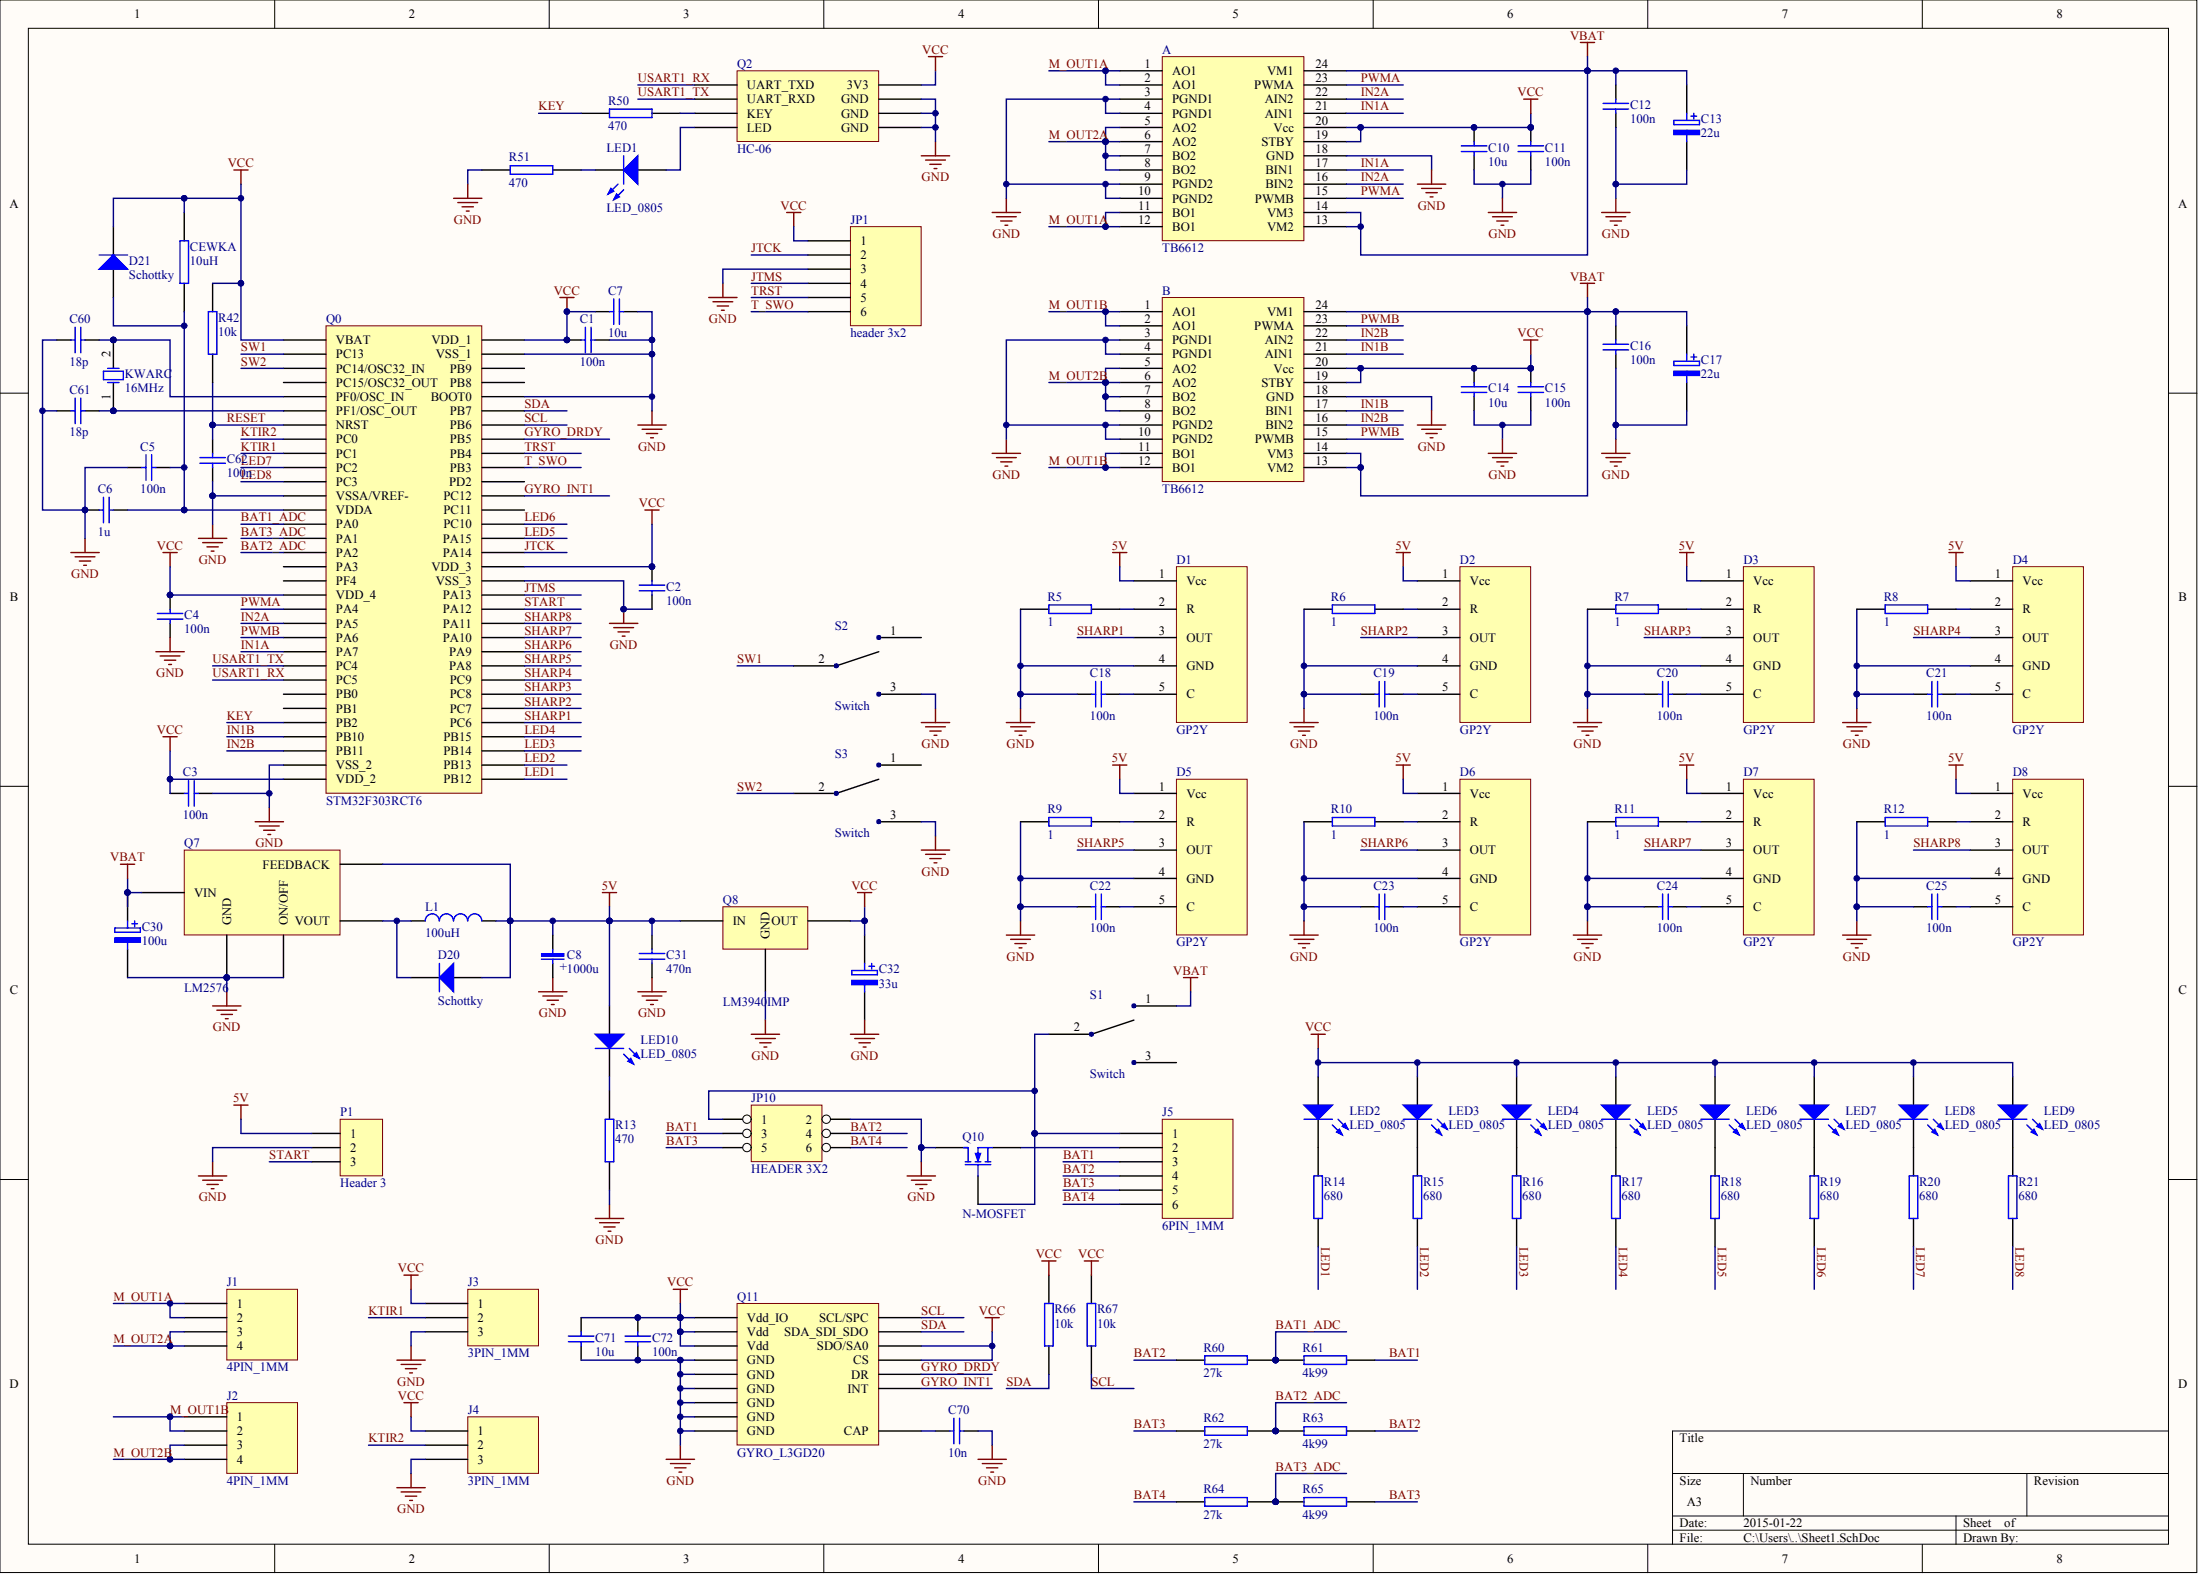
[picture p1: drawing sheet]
# Altium project PCB_Project1.PrjPCB
1 sheet, 103 parts. Net scope: global (net labels, ports and power ports of the same name join across sheets).
Board file: PCB1.PcbDoc

## Sheet Sheet1.SchDoc
size A3

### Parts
A  TB6612  [SSOP24]
B  TB6612  [SSOP24]
C1  100n  [0805 CAP]
C2  100n  [0805 CAP]
C3  100n  [0805 CAP]
C4  100n  [0805 CAP]
C5  100n  [0805 CAP]
C6  1u  [0805 CAP]
C7  10u  [0805 CAP]
C8  1000u  [F720J108MMC]
C10  10u  [0805 CAP]
C11  100n  [0805 CAP]
C12  100n  [0805 CAP]
C13  22u  [TANTAL_A]
C14  10u  [0805 CAP]
C15  100n  [0805 CAP]
C16  100n  [0805 CAP]
C17  22u  [TANTAL_A]
C18  100n  [0805 CAP]
C19  100n  [0805 CAP]
C20  100n  [0805 CAP]
C21  100n  [0805 CAP]
C22  100n  [0805 CAP]
C23  100n  [0805 CAP]
C24  100n  [0805 CAP]
C25  100n  [0805 CAP]
C30  100u  [TANTAL_C]
C31  470n  [0805 CAP]
C32  33u  [TANTAL_C]
C60  18p  [0805 CAP]
C61  18p  [0805 CAP]
C62  100n  [0805 CAP]
C70  10n  [0805]
C71  10u  [0805]
C72  100n  [0805]
CEWKA  10uH  [0805]
D1  GP2Y  [gp2y smd]
D2  GP2Y  [gp2y smd]
D3  GP2Y  [gp2y smd]
D4  GP2Y  [gp2y smd]
D5  GP2Y  [gp2y smd]
D6  GP2Y  [gp2y smd]
D7  GP2Y  [gp2y smd]
D8  GP2Y  [gp2y smd]
D20  Schottky  [SMB]
D21  Schottky  [SMB]
J1  4PIN_1MM  [CON_1mm_4pin]
J2  4PIN_1MM  [CON_1mm_4pin]
J3  3PIN_1MM  [CON_1MM_3PIN]
J4  3PIN_1MM  [CON_1MM_3PIN]
J5  6PIN_1MM  [6pin]
JP1  header 3x2  [MM3X2 SMD]
JP10  HEADER 3X2  [MM3X2 SMD]
KWARC  16MHz  [KWARC_16M]
L1  100uH  [CEWKA]
LED1  LED_0805  [0805]
LED2  LED_0805  [0805]
LED3  LED_0805  [0805]
LED4  LED_0805  [0805]
LED5  LED_0805  [0805]
LED6  LED_0805  [0805]
LED7  LED_0805  [0805]
LED8  LED_0805  [0805]
LED9  LED_0805  [0805]
LED10  LED_0805  [0805]
P1  Header 3  [HDR1X3]
Q0  STM32F303RCT6  [STM32F303RCT6]
Q2  HC-06  [PCBComponent_1]
Q7  LM2576  [LM2576]
Q8  LM3940IMP  [LM3940IMP]
Q10  N-MOSFET  [DPAK]
Q11  GYRO_L3GD20  [GYRO_L3GD20]
R5  1  [0805 RES]
R6  1  [0805 RES]
R7  1  [0805 RES]
R8  1  [0805 RES]
R9  1  [0805 RES]
R10  1  [0805 RES]
R11  1  [0805 RES]
R12  1  [0805 RES]
R13  470  [0805 RES]
R14  680  [0805 RES]
R15  680  [0805 RES]
R16  680  [0805 RES]
R17  680  [0805 RES]
R18  680  [0805 RES]
R19  680  [0805 RES]
R20  680  [0805 RES]
R21  680  [0805 RES]
R42  10k  [0805]
R50  470  [0805 RES]
R51  470  [0805 RES]
R60  27k  [0805]
R61  4k99  [0805]
R62  27k  [0805]
R63  4k99  [0805]
R64  27k  [0805]
R65  4k99  [0805]
R66  10k  [0805]
R67  10k  [0805]
S1  Switch  [Switch]
S2  Switch  [Switch]
S3  Switch  [Switch]

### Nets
5V: C8.1 C31.2 D1.1(Vcc) D2.1(Vcc) D3.1(Vcc) D4.1(Vcc) D5.1(Vcc) D6.1(Vcc) D7.1(Vcc) D8.1(Vcc) D20.1(A) L1.2 LED10.2(A) P1.1 Q7.4(FEEDBACK) Q8.IN
GND: A.3(PGND1) A.4(PGND1) A.9(PGND2) A.10(PGND2) A.18(GND) B.3(PGND1) B.4(PGND1) B.9(PGND2) B.10(PGND2) B.18(GND) C1.2 C2.2 C3.2 C4.2 C5.2 C6.1 C7.2 C8.2 C10.2 C11.2 C12.2 C13.2 C14.2 C15.2 C16.2 C17.2 C18.1 C19.1 C20.1 C21.1 C22.1 C23.1 C24.1 C25.1 C30.2 C31.1 C32.2 C60.1 C61.2 C62.2 C70.1 C71.2 C72.2 D1.4(GND) D2.4(GND) D3.4(GND) D4.4(GND) D5.4(GND) D6.4(GND) D7.4(GND) D8.4(GND) J3.3 J4.3 JP1.3 JP10.2 P1.2 Q0.12(VSSA/VREF-) Q0.31(VSS_2) Q0.47(VSS_3) Q0.60(BOOT0) Q0.63(VSS_1) Q2.4(GND) Q2.5(GND) Q2.6(GND) Q7.3(GND) Q7.5(ON/OFF) Q8.GND Q10.2(D) Q11.8(GND) Q11.9(GND) Q11.10(GND) Q11.11(GND) Q11.12(GND) Q11.13(GND) R5.1 R6.1 R7.1 R8.1 R9.1 R10.1 R11.1 R12.1 R13.1 R51.1 S2.3 S3.3
VBAT: A.13(VM2) A.14(VM3) A.24(VM1) B.13(VM2) B.14(VM3) B.24(VM1) C12.1 C13.1 C16.1 C17.1 C30.1 Q7.1(VIN) S1.1
VCC: A.19(STBY) A.20(Vcc) B.19(STBY) B.20(Vcc) C1.1 C2.1 C3.1 C4.1 C7.1 C10.1 C11.1 C14.1 C15.1 C32.1 C71.1 C72.1 CEWKA.2 D21.2(K) J3.1 J4.1 JP1.1 LED2.2(A) LED3.2(A) LED4.2(A) LED5.2(A) LED6.2(A) LED7.2(A) LED8.2(A) LED9.2(A) Q0.1(VBAT) Q0.19(VDD_4) Q0.32(VDD_2) Q0.48(VDD_3) Q0.64(VDD_1) Q2.3(3V3) Q8.OUT Q11.1(Vdd_IO) Q11.4(SDO/SA0) Q11.5(CS) Q11.15(Vdd) Q11.16(Vdd) R42.2 R66.1 R67.1
BAT1: J5.3 JP10.3 R61.1
BAT1_ADC: Q0.14(PA0) R60.1 R61.2
BAT2: J5.4 JP10.4 R60.2 R63.1
BAT2_ADC: Q0.16(PA2) R62.1 R63.2
BAT3: J5.5 JP10.5 R62.2 R65.1
BAT3_ADC: Q0.15(PA1) R64.1 R65.2
BAT4: J5.6 JP10.6 R64.2
GYRO_DRDY: Q0.57(PB5) Q11.6(DR)
GYRO_INT1: Q0.53(PC12) Q11.7(INT)
IN1A: A.17(BIN1) A.21(AIN1) Q0.23(PA7)
IN1B: B.17(BIN1) B.21(AIN1) Q0.29(PB10)
IN2A: A.16(BIN2) A.22(AIN2) Q0.21(PA5)
IN2B: B.16(BIN2) B.22(AIN2) Q0.30(PB11)
JTCK: JP1.2 Q0.49(PA14)
JTMS: JP1.4 Q0.46(PA13)
KEY: Q0.28(PB2) R50.1
KTIR1: J3.2 Q0.9(PC1)
KTIR2: J4.2 Q0.8(PC0)
LED1: Q0.33(PB12) R14.1
LED2: Q0.34(PB13) R15.1
LED3: Q0.35(PB14) R16.1
LED4: Q0.36(PB15) R17.1
LED5: Q0.50(PA15) R18.1
LED6: Q0.51(PC10) R19.1
LED7: Q0.10(PC2) R20.1
LED8: Q0.11(PC3) R21.1
M_OUT1A: A.1(AO1) A.2(AO1) A.11(BO1) A.12(BO1) J1.1 J1.2
M_OUT1B: B.1(AO1) B.2(AO1) B.11(BO1) B.12(BO1) J2.1 J2.2
M_OUT2A: A.5(AO2) A.6(AO2) A.7(BO2) A.8(BO2) J1.3 J1.4
M_OUT2B: B.5(AO2) B.6(AO2) B.7(BO2) B.8(BO2) J2.3 J2.4
PWMA: A.15(PWMB) A.23(PWMA) Q0.20(PA4)
PWMB: B.15(PWMB) B.23(PWMA) Q0.22(PA6)
RESET: C62.1 Q0.7(NRST) R42.1
SCL: Q0.58(PB6) Q11.2(SCL/SPC) R67.2
SDA: Q0.59(PB7) Q11.3(SDA_SDI_SDO) R66.2
SHARP1: D1.3(OUT) Q0.37(PC6)
SHARP2: D2.3(OUT) Q0.38(PC7)
SHARP3: D3.3(OUT) Q0.39(PC8)
SHARP4: D4.3(OUT) Q0.40(PC9)
SHARP5: D5.3(OUT) Q0.41(PA8)
SHARP6: D6.3(OUT) Q0.42(PA9)
SHARP7: D7.3(OUT) Q0.43(PA10)
SHARP8: D8.3(OUT) Q0.44(PA11)
START: P1.3 Q0.45(PA12)
SW1: Q0.2(PC13) S2.2
SW2: Q0.3(PC14/OSC32_IN) S3.2
T_SWO: JP1.6 Q0.55(PB3)
TRST: JP1.5 Q0.56(PB4)
USART1_RX: Q0.25(PC5) Q2.1(UART_TXD)
USART1_TX: Q0.24(PC4) Q2.2(UART_RXD)
NetC5_1: C5.1 C6.2 CEWKA.1 D21.1(A) Q0.13(VDDA)
NetC18_2: C18.2 D1.5(C)
NetC19_2: C19.2 D2.5(C)
NetC20_2: C20.2 D3.5(C)
NetC21_2: C21.2 D4.5(C)
NetC22_2: C22.2 D5.5(C)
NetC23_2: C23.2 D6.5(C)
NetC24_2: C24.2 D7.5(C)
NetC25_2: C25.2 D8.5(C)
NetC60_2: C60.2 KWARC.2(OSC2) Q0.5(PF0/OSC_IN)
NetC61_1: C61.1 KWARC.1(OSC1) Q0.6(PF1/OSC_OUT)
NetC70_2: C70.2 Q11.14(CAP)
NetD1_2: D1.2(R) R5.2
NetD2_2: D2.2(R) R6.2
NetD3_2: D3.2(R) R7.2
NetD4_2: D4.2(R) R8.2
NetD5_2: D5.2(R) R9.2
NetD6_2: D6.2(R) R10.2
NetD7_2: D7.2(R) R11.2
NetD8_2: D8.2(R) R12.2
NetD20_2: D20.2(K) L1.1 Q7.2(VOUT)
NetJ5_1: J5.1 JP10.1 Q10.1(G) S1.2
NetJ5_2: J5.2 Q10.3(S)
NetLED1_1: LED1.1(K) R51.2
NetLED1_2: LED1.2(A) Q2.7(LED)
NetLED2_1: LED2.1(K) R14.2
NetLED3_1: LED3.1(K) R15.2
NetLED4_1: LED4.1(K) R16.2
NetLED5_1: LED5.1(K) R17.2
NetLED6_1: LED6.1(K) R18.2
NetLED7_1: LED7.1(K) R19.2
NetLED8_1: LED8.1(K) R20.2
NetLED9_1: LED9.1(K) R21.2
NetLED10_1: LED10.1(K) R13.2
NetQ2_8: Q2.8(KEY) R50.2

Not connected (* = marked no-connect by the designer): Q0 4(PC15/OSC32_OUT) 17(PA3) 18(PF4) 26(PB0) 27(PB1) 52(PC11) 54(PD2) 61(PB8) 62(PB9); S1 3; S2 1; S3 1
